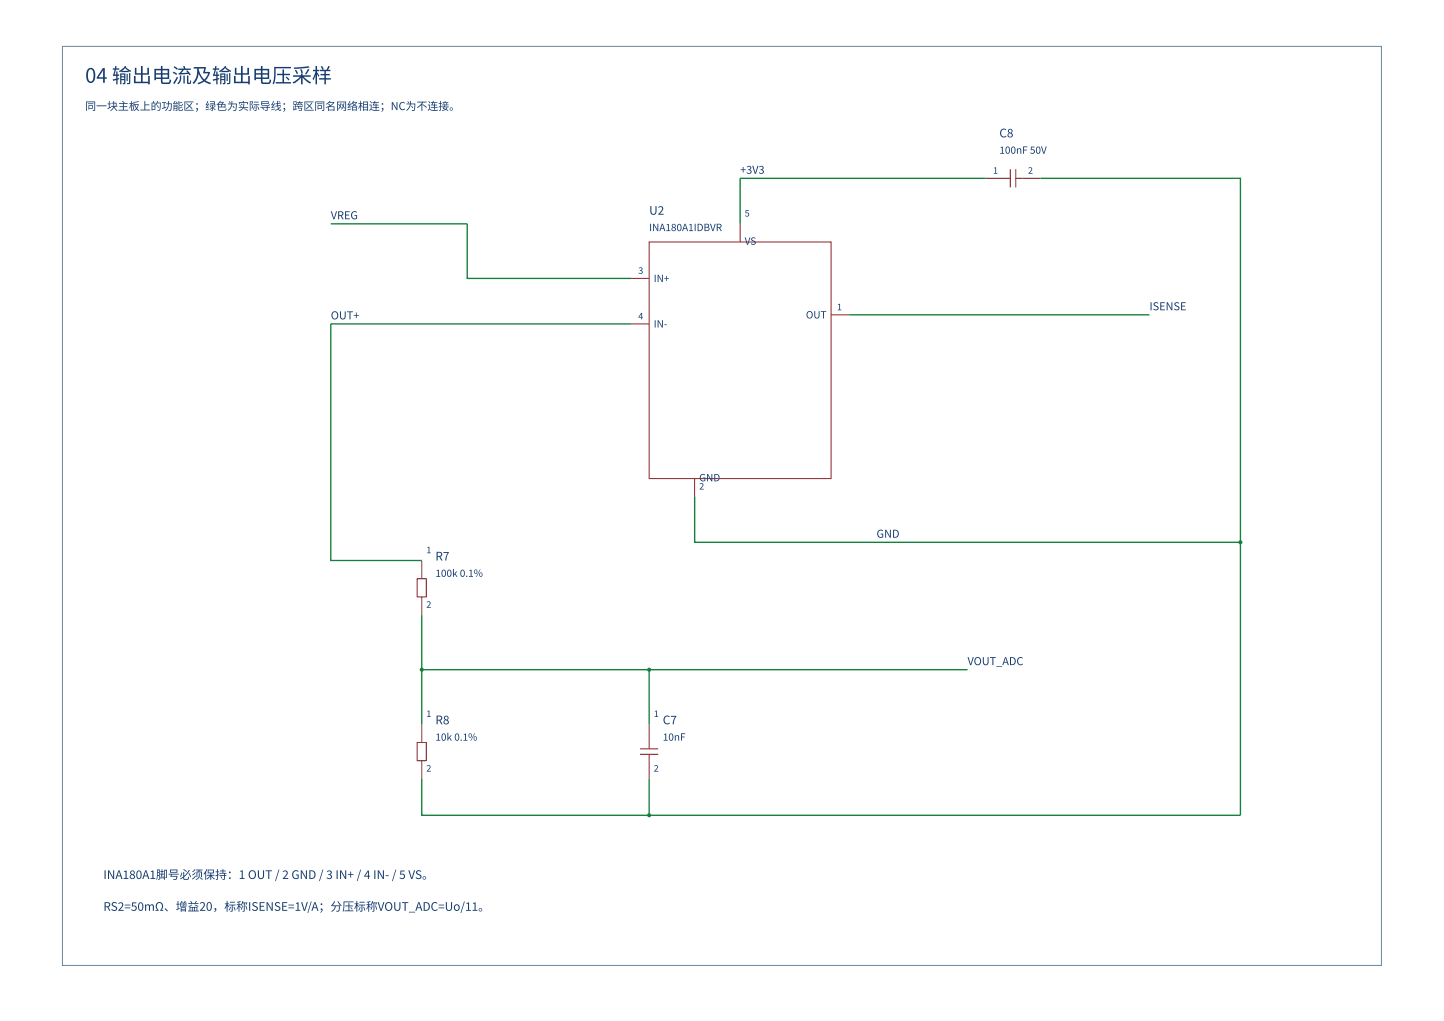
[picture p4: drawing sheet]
<svg xmlns="http://www.w3.org/2000/svg" width="420mm" height="297mm" viewBox="0 0 420 297" stroke-linecap="round" stroke-linejoin="round" font-family="sans-serif">
<path d="M18.2 13.5h383.8v267.3h-383.8z" fill="none" stroke="#6b879c" stroke-width=".29"/>
<path d="M286.8 51.9h7.2M294 49.2v5.3M295.6 51.9h7.1M295.6 49.2v5.3M188.9 70.4h52.9v68.8h-52.9zM215.4 65.1v5.3M183.6 81h5.3M183.6 94.2h5.3M241.8 91.6h5.3M202.1 139.2v5.3" fill="none" stroke="#8b2323" stroke-width=".29"/>
<path d="M286.8 51.9h-71.4v13.2M302.7 51.9h58.3v185.3M96.3 65.1h39.7v15.9h47.6M96.3 94.2h87.3M247.1 91.6h87.4M202.1 144.5v13.3h158.9" fill="none" stroke="#14803c" stroke-width=".4"/>
<circle cx="361" cy="157.8" r=".58" fill="#14803c"/>
<path d="M121.4 168.3h2.7v5.3h-2.7zM122.7 163.1v5.2M122.7 173.6v5.3M121.4 216h2.7v5.3h-2.7zM122.7 210.7v5.3M186.3 217.8h5.2M186.3 219.4h5.2M188.9 210.7v7.1M188.9 219.4v7.2M122.7 221.3v5.3" fill="none" stroke="#8b2323" stroke-width=".29"/>
<path d="M96.3 94.2v68.9h26.4M122.7 178.9v31.8M122.7 194.8h158.8M188.9 194.8v15.9M122.7 226.6v10.6h238.3M188.9 226.6v10.6" fill="none" stroke="#14803c" stroke-width=".4"/>
<g fill="#14803c">
<circle cx="188.9" cy="194.8" r=".58"/>
<circle cx="188.9" cy="237.2" r=".58"/>
<circle cx="122.7" cy="194.8" r=".58"/>
</g>
<text font-size="5.8" fill="#173d70" x="24.8" y="24.1">04 输出电流及输出电压采样</text>
<g font-size="3.4" fill="#173d70">
<text x="290.8" y="40">C8</text>
<text x="188.9" y="62.5">U2</text>
<text x="126.7" y="163.1">R7</text>
<text x="126.7" y="210.7">R8</text>
<text x="192.9" y="210.7">C7</text>
<text x="30.1" y="255.7">INA180A1脚号必须保持：1 OUT / 2 GND / 3 IN+ / 4 IN- / 5 VS。</text>
<text x="30.1" y="265">RS2=50mΩ、增益20，标称ISENSE=1V/A；分压标称VOUT_ADC=Uo/11。</text>
</g>
<g font-size="3.2" fill="#173d70">
<text x="24.8" y="32">同一块主板上的功能区；绿色为实际导线；跨区同名网 络相连；NC为不连接。</text>
<text x="215.4" y="50.5">+3V3</text>
<text x="96.3" y="63.8">VREG</text>
<text x="96.3" y="92.9">OUT+</text>
<text x="334.5" y="90.3">ISENSE</text>
<text x="255.1" y="156.4">GND</text>
<text x="281.5" y="193.5">VOUT_ADC</text>
</g>
<g font-size="2.9" fill="#173d70">
<text x="290.8" y="44.7">100nF 50V</text>
<text x="188.9" y="67.2">INA180A1IDBVR</text>
<text x="216.7" y="71.2">VS</text>
<text x="190.2" y="82.1">IN+</text>
<text x="190.2" y="95.3">IN-</text>
<text x="234.5" y="92.6">OUT</text>
<text x="203.5" y="140">GND</text>
<text x="126.7" y="167.8">100k 0.1%</text>
<text x="126.7" y="215.5">10k 0.1%</text>
<text x="192.9" y="215.5">10nF</text>
</g>
<g font-size="2.6" fill="#173d70">
<text x="289" y="50.5">1</text>
<text x="299.1" y="50.5">2</text>
<text x="216.7" y="63">5</text>
<text x="185.7" y="79.7">3</text>
<text x="185.7" y="92.9">4</text>
<text x="243.5" y="90.3">1</text>
<text x="203.5" y="142.4">2</text>
<text x="124" y="160.9">1</text>
<text x="124" y="176.8">2</text>
<text x="124" y="208.6">1</text>
<text x="190.2" y="208.6">1</text>
<text x="124" y="224.5">2</text>
<text x="190.2" y="224.5">2</text>
</g>
</svg>
